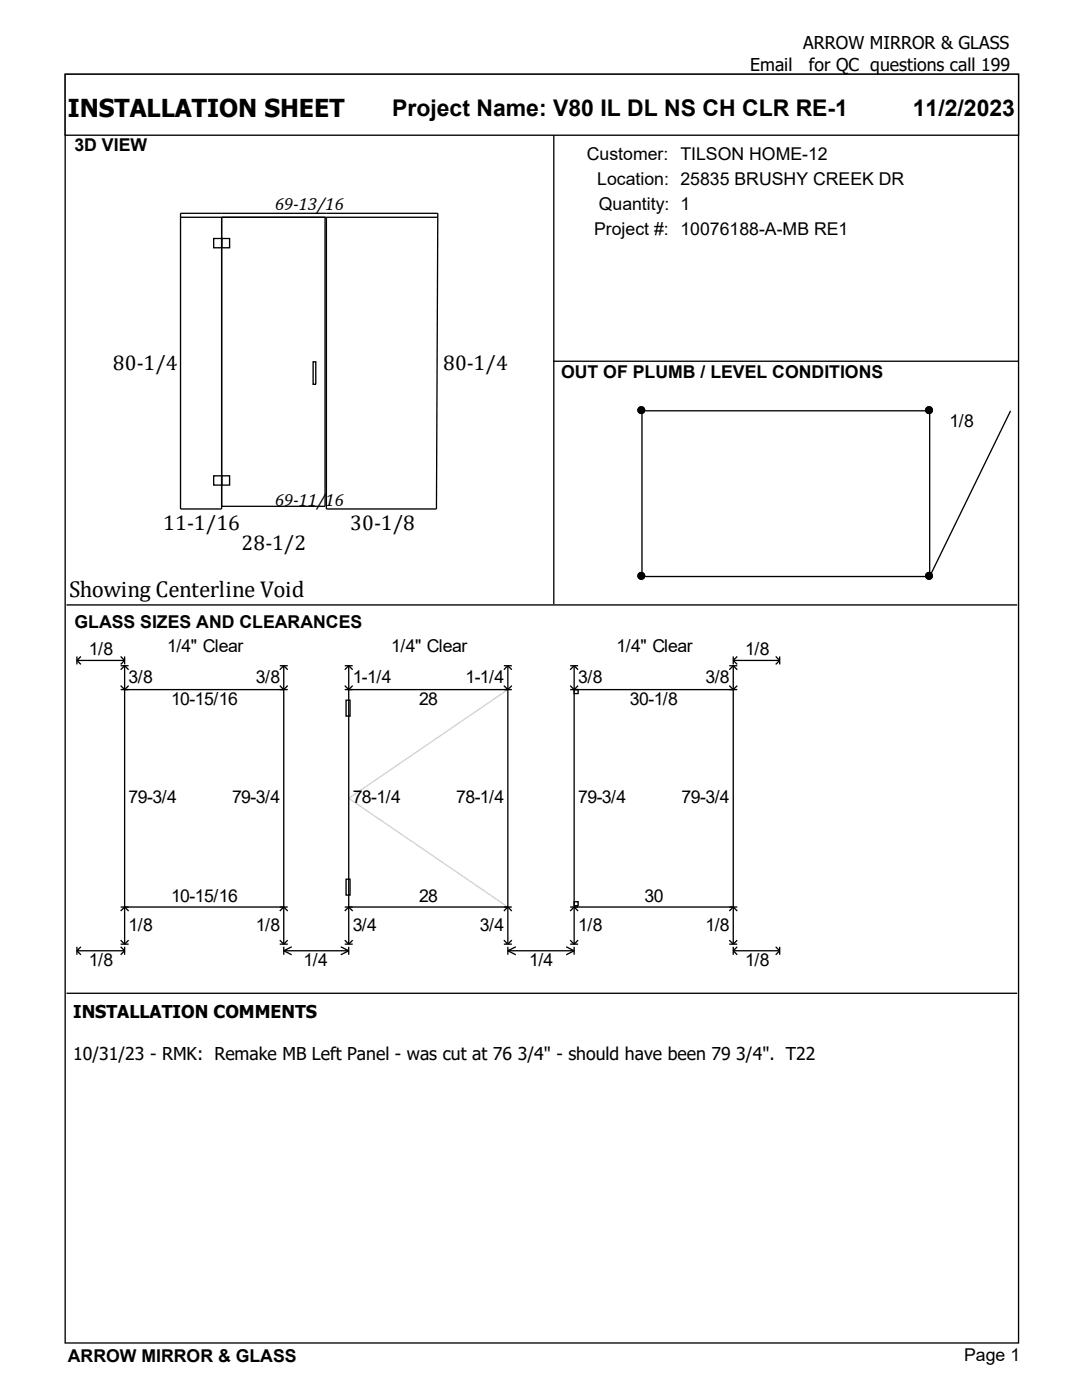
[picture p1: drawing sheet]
<svg xmlns="http://www.w3.org/2000/svg" width="216mm" height="279mm" viewBox="0 0 216 279" stroke-linecap="round" stroke-linejoin="round" font-family="sans-serif">
<g fill="#fff" stroke="#000" stroke-width=".26">
<path d="M13 14.8h190.2v253.2h-190.2z"/>
<path d="M13 14.8h190.2v12.2h-190.2z"/>
</g>
<path d="M13.5 30.7h96.7v89.4h-96.7z" fill="#fff"/>
<path d="M110.5 27v93.6M36 43.4h51.4M42.6 47.6h1.6v1.8h-1.6zM44.2 47.6h1.6v1.8h-1.6zM44.2 43.4v58.2h-8.2v-59h51.4v.8M64.9 43.4v57.6h-20.7M65.1 43.4v58.2h22l.3-58.2M62.5 72.2h.5v4.5h-.5zM110.4 72.1h92.8M42.6 95h1.6v1.8h-1.6zM44.2 95h1.6v1.8h-1.6z" fill="none" stroke="#000" stroke-width=".26"/>
<path d="M110.9 77h91.9v43.1h-91.9z" fill="#fff"/>
<g fill="#000" stroke="#000" stroke-width=".26">
<circle cx="128" cy="81.9" r=".66"/>
<circle cx="185.4" cy="81.9" r=".66"/>
<circle cx="128" cy="114.9" r=".66"/>
<circle cx="185.4" cy="114.9" r=".66"/>
</g>
<path d="M128.1 82v33.1h57.4M185.5 82v33.1M201.6 82l-16.1 33.1" fill="none" stroke="#000" stroke-width=".26"/>
<path d="M189.5 82h4.7v4.2h-4.7z" fill-rule="evenodd" fill="#fff"/>
<g fill="#000" stroke="#000" stroke-width=".26">
<circle cx="128" cy="81.9" r=".66"/>
<circle cx="185.4" cy="81.9" r=".66"/>
</g>
<path d="M128.1 82h57.4M13.3 120.7h189.7" fill="none" stroke="#000" stroke-width=".26"/>
<path d="M14.3 126.8h187.4v68.8h-187.4z" fill="#fff"/>
<g fill="none" stroke="#000" stroke-width=".26">
<path d="M15.3 131v1.6M15.3 131.8h9.6M15.3 131.8l.8 .8M16.1 131l-.8 .8M24.1 131l.8 .8M24.1 137.6h33.3M24.1 132.9h1.6M24.1 136.8l.8 .8 .8-.8M24.9 131v1.6M24.9 132.9v55.5M24.9 131.8l-.8 .8M24.9 132.9l-.8 .8"/>
<path d="M24.9 132.9l.8 .8M55.8 132.9h1.6M55.8 136.8l.8 .8 .8-.8M56.6 132.9v55.5M56.6 132.9l-.8 .8M56.6 132.9l.8 .8M68.8 137.6h33.3M68.8 132.9h1.6M68.8 136.8l.8 .8 .8-.8M69.1 139.7h.7v3.2h-.7zM69.6 132.9v55.5M69.6 132.9l-.8 .8"/>
<path d="M69.6 132.9l.8 .8M100.5 132.9h1.6M100.5 136.8l.8 .8 .8-.8M101.3 132.9v55.5M101.3 132.9l-.8 .8M101.3 132.9l.8 .8M113.8 137.6h33.3M113.8 132.9h1.6M113.8 136.8l.8 .8 .8-.8M114.6 137.6h.8v.8h-.8zM114.6 132.9v55.5M114.6 132.9l-.8 .8"/>
<path d="M114.6 132.9l.8 .8M145.5 132.9h1.6M145.5 136.8l.8 .8 .8-.8M146.3 131.8h9.3M146.3 131v1.6M146.3 132.9v55.5M146.3 131.8l.8 .8M146.3 132.9l-.8 .8M146.3 132.9l.8 .8M147.1 131l-.8 .8M154.8 131l.8 .8M155.6 131v1.6"/>
<path d="M155.6 131.8l-.8 .8M69.1 175.5h.7v3.1h-.7zM114.6 180h.8v.8h-.8zM13.3 198.2h189.7M15.3 189.7h9.6M15.3 189v1.5M15.3 189.7l.8 .8M16.1 189l-.8 .7M24.1 189l.8 .7M24.1 181h33.3M24.1 188.4h1.6M24.1 187.6l.8 .8"/>
<path d="M24.1 181.8l.8-.8 .8 .8M24.9 189v1.5M24.9 189.7l-.8 .8M25.7 187.6l-.8 .8M55.8 188.4h1.6M55.8 187.6l.8 .8M55.8 181.8l.8-.8 .8 .8M56.6 189.7h13M56.6 189v1.5M56.6 189.7l1.6 .8M57.4 187.6l-.8 .8M58.2 189l-1.6 .7"/>
<path d="M68 189l1.6 .7M68.8 181h33.3M68.8 188.4h1.6M68.8 187.6l.8 .8M68.8 181.8l.8-.8 .8 .8M69.6 189v1.5M69.6 189.7l-1.6 .8M70.4 187.6l-.8 .8M100.5 188.4h1.6M100.5 187.6l.8 .8M100.5 181.8l.8-.8 .8 .8M101.3 189.7h13.3"/>
<path d="M101.3 189v1.5M101.3 189.7l1.6 .8M102.1 187.6l-.8 .8M102.9 189l-1.6 .7M113 189l1.6 .7M113.8 181h33.3M113.8 188.4h1.6M113.8 187.6l.8 .8M113.8 181.8l.8-.8 .8 .8M114.6 189v1.5M114.6 189.7l-1.6 .8M115.4 187.6l-.8 .8"/>
<path d="M145.5 188.4h1.6M145.5 187.6l.8 .8M145.5 181.8l.8-.8 .8 .8M146.3 189.7h9.3M146.3 189v1.5M146.3 189.7l.8 .8M147.1 187.6l-.8 .8M147.1 189l-.8 .7M154.8 189l.8 .7M155.6 189v1.5M155.6 189.7l-.8 .8"/>
</g>
<path d="M101.3 137.6l-31.7 21.7 31.7 21.7" fill="none" stroke="#d3d3d3" stroke-width=".26"/>
<text font-size="4.9" x="13.5" y="23.3">INSTALLATION SHEET</text>
<g font-size="4.6">
<text x="78.2" y="23.1">Project Name: V80 IL DL NS CH CLR RE-1</text>
<text x="182.1" y="23.1">11/2/2023</text>
<text x="13.8" y="119.2">Showing Centerline Void</text>
</g>
<g font-size="4.2">
<text x="22.5" y="73.8">80-1/4</text>
<text x="88.4" y="73.8">80-1/4</text>
<text x="32.6" y="105.9">11-1/16</text>
<text x="69.9" y="105.9">30-1/8</text>
<text x="48.2" y="109.8">28-1/2</text>
</g>
<g font-size="3.5">
<text x="160.3" y="9.9">ARROW MIRROR &amp; GLASS</text>
<text x="149.7" y="14.1">Email</text>
<text x="161.4" y="14.1">for QC questions call 199</text>
<text x="14.9" y="30.2">3D VIEW</text>
<text x="117.1" y="31.9">Customer: TILSON HOME-12</text>
<text x="54.8" y="41.9">69-13/16</text>
<text x="119.2" y="36.9">Location: 25835 BRUSHY CREEK DR</text>
<text x="119.5" y="41.9">Quantity: 1</text>
<text x="118.5" y="46.9">Project #: 10076188-A-MB RE1</text>
<text x="112" y="75.3">OUT OF PLUMB / LEVEL CONDITIONS</text>
<text x="189.5" y="85.1">1/8</text>
<text x="54.8" y="101">69-11/</text>
<text x="64.9" y="101">16</text>
<text x="14.9" y="125.3">GLASS SIZES AND CLEARANCES</text>
<text x="17.7" y="130.7">1/8</text>
<text x="33.3" y="130.2">1/4&quot; Clear</text>
<text x="78.1" y="130.2">1/4&quot; Clear</text>
<text x="123" y="130.2">1/4&quot; Clear</text>
<text x="148.7" y="130.7">1/8</text>
<text x="25.7" y="136.3">3/8</text>
<text x="51.1" y="136.3">3/8</text>
<text x="70.4" y="136.3">1-1/4</text>
<text x="92.9" y="136.3">1-1/4</text>
<text x="115.4" y="136.3">3/8</text>
<text x="140.8" y="136.3">3/8</text>
<text x="34.1" y="140.8">10-15/16</text>
<text x="83.6" y="140.8">28</text>
<text x="125.7" y="140.8">30-1/8</text>
<text x="25.7" y="160.3">79-3/4</text>
<text x="46.3" y="160.3">79-3/4</text>
<text x="70.4" y="160.3">78-1/4</text>
<text x="91" y="160.3">78-1/4</text>
<text x="115.4" y="160.3">79-3/4</text>
<text x="136" y="160.3">79-3/4</text>
<text x="34.1" y="179.9">10-15/16</text>
<text x="83.6" y="179.9">28</text>
<text x="128.6" y="179.9">30</text>
<text x="25.7" y="185.7">1/8</text>
<text x="51.1" y="185.7">1/8</text>
<text x="70.4" y="185.7">3/4</text>
<text x="95.8" y="185.7">3/4</text>
<text x="115.4" y="185.7">1/8</text>
<text x="140.8" y="185.7">1/8</text>
<text x="17.7" y="192.9">1/8</text>
<text x="60.6" y="192.9">1/4</text>
<text x="105.6" y="192.9">1/4</text>
<text x="148.7" y="192.9">1/8</text>
<text x="14.6" y="203.1">INSTALLATION COMMENTS</text>
<text x="14.6" y="211.6">10/31/23 - RMK: Remake MB Left Panel - was cut at 76 3/4&quot; - should have been 79 3/4&quot;. T22</text>
<text x="13.5" y="271.8">ARROW MIRROR &amp; GLASS</text>
<text x="192.4" y="271.7">Page 1</text>
</g>
</svg>
